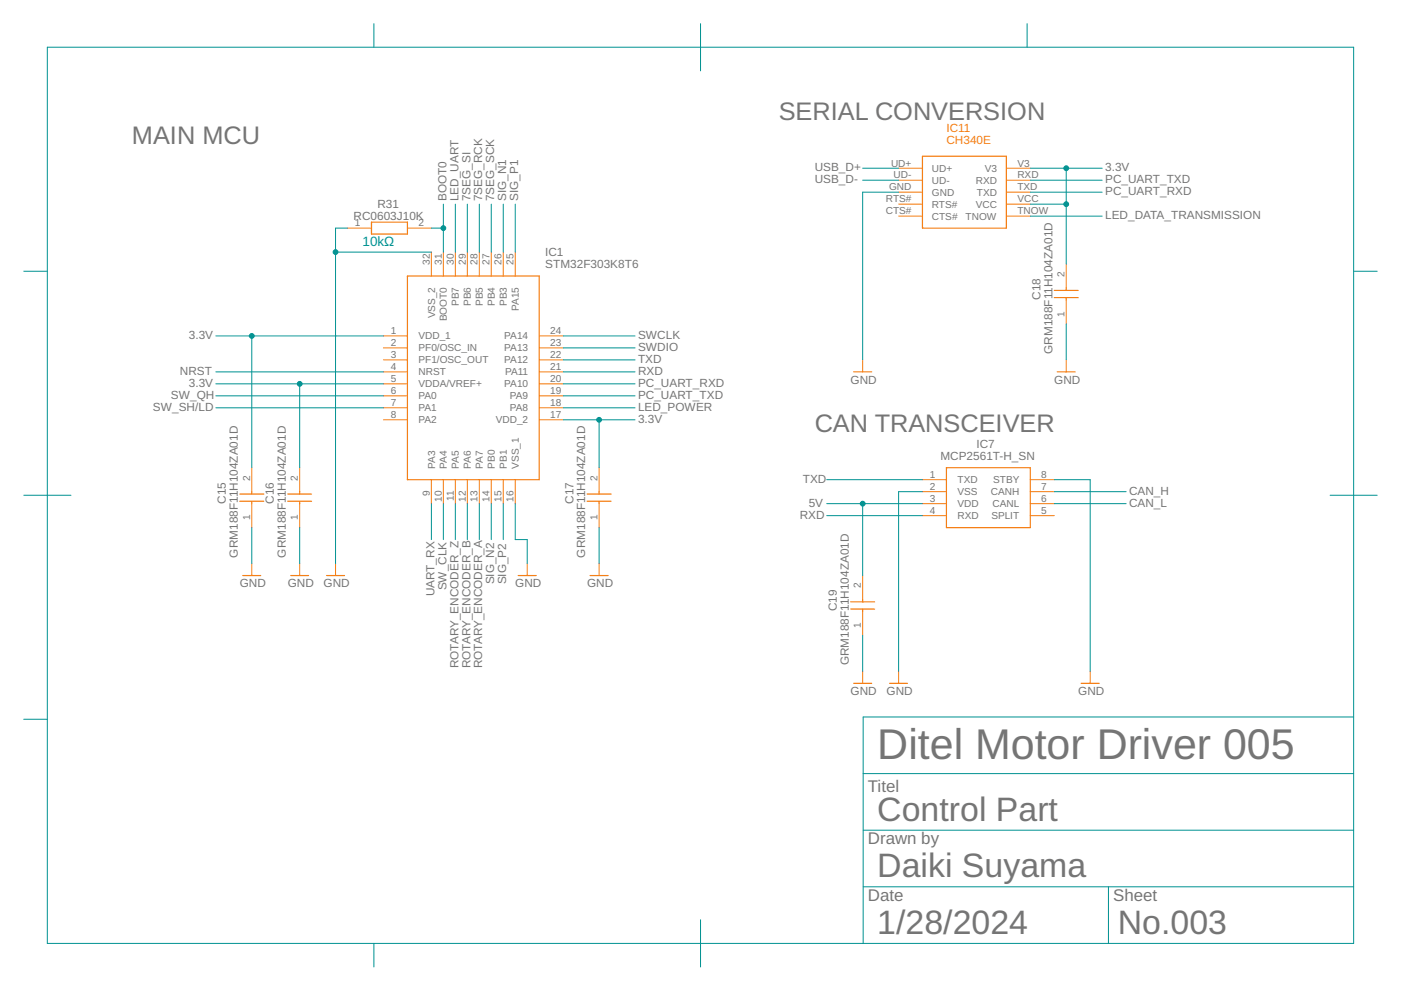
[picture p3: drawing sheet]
<svg xmlns="http://www.w3.org/2000/svg" width="297mm" height="210mm" viewBox="0 0 297 210" stroke-linecap="round" stroke-linejoin="round" font-family="sans-serif">
<g fill="none" stroke="#f57c10" stroke-width=".25">
<path d="M195.6 33.1h17.8v15.3h-17.8zM78.8 47.1h7.6v2.5h-7.6zM86.4 58.5h27.9v43.2h-27.9zM181 78.8h3.8M223.5 63.1h5.1M223.5 61.6h5.1M224.2 78.8h3.8M226.1 61.1v.5M226.1 63.1v.5M200.7 99.2h17.7v12.7h-17.7zM50.8 106.3h5.1M50.8 104.8h5.1"/>
<path d="M53.4 104.2v.6M53.4 106.3v.5M61 106.3h5.1M61 104.8h5.1M63.5 104.2v.6M63.5 106.3v.5M124.5 106.3h5.1M124.5 104.8h5.1M127 104.2v.6M127 106.3v.5M51.5 122h3.8M61.6 122h3.8"/>
<path d="M69.2 122h3.8M109.9 122h3.8M125.1 122h3.8M180.4 129.1h5M180.4 127.6h5M182.9 127.1v.5M182.9 129.1v.5M181 144.9h3.8M188.6 144.9h3.8M229.2 144.9h3.8"/>
</g>
<g fill="none" stroke="#f57c10" stroke-width=".21">
<path d="M190.5 35.7h5.1M190.5 38.2h5.1M213.4 35.7h5M213.4 38.2h5M73.7 48.4h5.1M86.4 48.4h5.1M91.5 53.4v5.1M94 53.4v5.1M96.5 53.4v5.1M99.1 53.4v5.1M101.6 53.4v5.1M104.2 53.4v5.1"/>
<path d="M106.7 53.4v5.1M109.2 53.4v5.1M190.5 40.7h5.1M190.5 43.3h5.1M190.5 45.8h5.1M213.4 40.7h5M213.4 43.3h5M213.4 45.8h5M226.1 56v5.1M81.3 71.2h5.1M81.3 73.8h5.1M81.3 76.3h5.1"/>
<path d="M81.3 78.8h5.1M114.3 71.2h5.1M114.3 73.8h5.1M114.3 76.3h5.1M114.3 78.8h5.1M182.9 76.3v2.5M226.1 63.6v5.1M226.1 76.3v2.5M53.4 99.2v5M63.5 99.2v5M81.3 81.4h5.1M81.3 83.9h5.1"/>
<path d="M81.3 86.5h5.1M81.3 89h5.1M114.3 81.4h5.1M114.3 83.9h5.1M114.3 86.5h5.1M114.3 89h5.1M127 99.2v5M53.4 106.8v5.1M53.4 119.5v2.5M63.5 106.8v5.1M63.5 119.5v2.5M71.1 119.5v2.5"/>
<path d="M91.5 101.7v5.1M94 101.7v5.1M96.5 101.7v5.1M99.1 101.7v5.1M101.6 101.7v5.1M104.2 101.7v5.1M106.7 101.7v5.1M109.2 101.7v5.1M111.8 119.5v2.5M127 106.8v5.1M127 119.5v2.5M195.6 101.7h5.1"/>
<path d="M195.6 104.2h5.1M195.6 106.8h5.1M195.6 109.3h5.1M218.4 101.7h5.1M218.4 104.2h5.1M218.4 106.8h5.1M218.4 109.3h5.1M182.9 122v5.1M182.9 129.6v5.1M182.9 142.3v2.6M190.5 142.3v2.6M231.1 142.3v2.6"/>
</g>
<g fill="none" stroke="#009292" stroke-width=".21">
<path d="M10 10h277v190h-277zM79.3 5v5M148.5 5v10M217.8 5v5M182.9 35.7h7.6M182.9 38.2h7.6M218.4 35.7h15.3M218.4 38.2h15.3M226.1 35.7v20.3M5 57.5h5M71.1 53.4h20.4M73.7 48.4h-2.6v71.1"/>
<path d="M91.5 48.4h2.5M94 43.3v10.1M96.5 43.3v10.1M99.1 43.3v10.1M101.6 43.3v10.1M104.2 43.3v10.1M106.7 43.3v10.1M109.2 43.3v10.1M190.5 40.7h-7.6v35.6M218.4 40.7h15.3M218.4 43.3h7.7M218.4 45.8h15.3"/>
<path d="M287 57.5h5M45.8 71.2h35.5M45.8 78.8h35.5M53.4 71.2v28M119.4 71.2h15.2M119.4 73.8h15.2M119.4 76.3h15.2M119.4 78.8h15.2M226.1 68.7v7.6M45.8 81.4h35.5M45.8 86.5h35.5M45.8 83.9h35.5"/>
<path d="M63.5 81.4v17.8M119.4 89h15.2M119.4 81.4h15.2M119.4 86.5h15.2M119.4 83.9h15.2M127 89v10.2M5 105h10M53.4 111.9v7.6M63.5 111.9v7.6M91.5 106.8v7.6M94 106.8v7.6M96.5 106.8v7.6"/>
<path d="M99.1 106.8v7.6M101.6 106.8v7.6M104.2 106.8v7.6M106.7 106.8v7.6M109.2 106.8v7.6h2.6v5.1M127 111.9v7.6M175.3 101.7h20.3M175.3 109.3h20.3M175.3 106.8h20.3M182.9 106.8v15.2M195.6 104.2h-5.1v38.1M223.5 104.2h15.3"/>
<path d="M223.5 101.7h7.6v40.6M223.5 106.8h15.3M282 105h10M182.9 134.7v7.6M5 152.5h5M287 152h-104v48M183 176h104M183 164h104M148.5 195v10M183 188h104M235 188v12M79.3 200v5"/>
</g>
<g fill="#009292" stroke="#009292" stroke-width=".21">
<circle cx="71.1" cy="53.4" r=".51"/>
<circle cx="53.4" cy="71.2" r=".51"/>
<circle cx="127" cy="89" r=".51"/>
<circle cx="63.5" cy="81.4" r=".51"/>
<circle cx="226.1" cy="35.7" r=".51"/>
<circle cx="226.1" cy="43.3" r=".51"/>
<circle cx="94" cy="48.4" r=".51"/>
<circle cx="182.9" cy="106.8" r=".51"/>
</g>
<text font-size="9.1" fill="#757575" x="186" y="161">Ditel Motor Driver 005</text>
<g font-size="7.2" fill="#757575">
<text x="186" y="174">Control Part</text>
<text x="186" y="186">Daiki Suyama</text>
<text x="186" y="198">1/28/2024</text>
<text x="237" y="198">No.003</text>
</g>
<g font-size="5.4" fill="#757575">
<text x="165.1" y="25.5">SERIAL CONVERSION</text>
<text x="28" y="30.6">MAIN MCU</text>
<text x="172.7" y="91.5">CAN TRANSCEIVER</text>
</g>
<g font-size="3.6" fill="#757575">
<text x="184" y="168">Titel</text>
<text x="184" y="179">Drawn by</text>
<text x="184" y="191">Date</text>
<text x="236" y="191">Sheet</text>
</g>
<text font-size="2.9" fill="#009292" x="76.9" y="52.2">10kΩ</text>
<g font-size="2.5" fill="#f57c10">
<text x="200.7" y="28">IC11</text>
<text x="200.7" y="30.6">CH340E</text>
</g>
<g font-size="2.5" fill="#757575">
<text x="172.7" y="38.8">USB_D-</text>
<text x="172.7" y="36.3">USB_D+</text>
<text x="234.3" y="36.3">3.3V</text>
<text x="234.3" y="38.8">PC_UART_TXD</text>
<text x="234.3" y="41.4">PC_UART_RXD</text>
<text x="75" y="46.7">RC0603J10K</text>
<text x="80" y="44.2">R31</text>
<text x="94.6" y="42.6" transform="rotate(-90 94.6 42.6)">BOOT0</text>
<text x="97.2" y="42.6" transform="rotate(-90 97.2 42.6)">LED_UART</text>
<text x="99.7" y="42.6" transform="rotate(-90 99.7 42.6)">7SEG_SI</text>
<text x="102.3" y="42.6" transform="rotate(-90 102.3 42.6)">7SEG_RCK</text>
<text x="104.8" y="42.6" transform="rotate(-90 104.8 42.6)">7SEG_SCK</text>
<text x="107.3" y="42.6" transform="rotate(-90 107.3 42.6)">SIG_N1</text>
<text x="109.9" y="42.6" transform="rotate(-90 109.9 42.6)">SIG_P1</text>
<text x="234.3" y="46.5">LED_DATA_TRANSMISSION</text>
<text x="115.6" y="56.9">STM32F303K8T6</text>
<text x="115.6" y="54.3">IC1</text>
<text x="220.6" y="63.6" transform="rotate(-90 220.6 63.6)">C18</text>
<text x="40" y="71.9">3.3V</text>
<text x="135.3" y="71.9">SWCLK</text>
<text x="135.3" y="74.4">SWDIO</text>
<text x="135.3" y="76.9">TXD</text>
<text x="223.1" y="75" transform="rotate(-90 223.1 75)">GRM188F11H104ZA01D</text>
<text x="38.1" y="79.5">NRST</text>
<text x="40" y="82">3.3V</text>
<text x="135.3" y="79.5">RXD</text>
<text x="135.3" y="82">PC_UART_RXD</text>
<text x="180.4" y="81.4">GND</text>
<text x="223.5" y="81.4">GND</text>
<text x="32.4" y="87.1">SW_SH/LD</text>
<text x="36.2" y="84.6">SW_QH</text>
<text x="135.3" y="89.6">3.3V</text>
<text x="135.3" y="87.1">LED_POWER</text>
<text x="135.3" y="84.6">PC_UART_TXD</text>
<text x="207" y="95">IC7</text>
<text x="199.4" y="97.5">MCP2561T-H_SN</text>
<text x="47.9" y="106.8" transform="rotate(-90 47.9 106.8)">C15</text>
<text x="58.1" y="106.8" transform="rotate(-90 58.1 106.8)">C16</text>
<text x="121.6" y="106.8" transform="rotate(-90 121.6 106.8)">C17</text>
<text x="170.2" y="102.3">TXD</text>
<text x="171.5" y="107.4">5V</text>
<text x="239.4" y="104.9">CAN_H</text>
<text x="239.4" y="107.4">CAN_L</text>
<text x="169.6" y="110">RXD</text>
<text x="50.5" y="118.2" transform="rotate(-90 50.5 118.2)">GRM188F11H104ZA01D</text>
<text x="60.6" y="118.2" transform="rotate(-90 60.6 118.2)">GRM188F11H104ZA01D</text>
<text x="124.1" y="118.2" transform="rotate(-90 124.1 118.2)">GRM188F11H104ZA01D</text>
<text x="50.8" y="124.6">GND</text>
<text x="61" y="124.6">GND</text>
<text x="68.6" y="124.6">GND</text>
<text x="94.6" y="125.2" transform="rotate(-90 94.6 125.2)">SW_CLK</text>
<text x="104.8" y="123.9" transform="rotate(-90 104.8 123.9)">SIG_N2</text>
<text x="107.3" y="123.9" transform="rotate(-90 107.3 123.9)">SIG_P2</text>
<text x="109.2" y="124.6">GND</text>
<text x="124.5" y="124.6">GND</text>
<text x="92.1" y="126.5" transform="rotate(-90 92.1 126.5)">UART_RX</text>
<text x="177.4" y="129.6" transform="rotate(-90 177.4 129.6)">C19</text>
<text x="97.2" y="141.7" transform="rotate(-90 97.2 141.7)">ROTARY_ENCODER_Z</text>
<text x="99.7" y="141.7" transform="rotate(-90 99.7 141.7)">ROTARY_ENCODER_B</text>
<text x="102.3" y="141.7" transform="rotate(-90 102.3 141.7)">ROTARY_ENCODER_A</text>
<text x="180" y="141.1" transform="rotate(-90 180 141.1)">GRM188F11H104ZA01D</text>
<text x="180.4" y="147.4">GND</text>
<text x="188" y="147.4">GND</text>
<text x="228.6" y="147.4">GND</text>
</g>
<g font-size="2.1" fill="#757575">
<text x="188.9" y="35.3">UD+</text>
<text x="215.7" y="35.3">V3</text>
<text x="188.5" y="40.4">GND</text>
<text x="189.4" y="37.8">UD-</text>
<text x="197.6" y="36.4">UD+</text>
<text x="197.6" y="39">UD-</text>
<text x="197.6" y="41.5">GND</text>
<text x="206.9" y="39">RXD</text>
<text x="207.1" y="41.5">TXD</text>
<text x="208.8" y="36.4">V3</text>
<text x="215.7" y="37.8">RXD</text>
<text x="215.7" y="40.4">TXD</text>
<text x="187.8" y="45.5">CTS#</text>
<text x="187.8" y="42.9">RTS#</text>
<text x="197.6" y="44">RTS#</text>
<text x="197.6" y="46.6">CTS#</text>
<text x="204.7" y="46.6">TNOW</text>
<text x="206.9" y="44">VCC</text>
<text x="215.7" y="42.9">VCC</text>
<text x="215.7" y="45.5">TNOW</text>
<text x="75.2" y="48">1</text>
<text x="88.7" y="48">2</text>
<text x="91.1" y="56.2" transform="rotate(-90 91.1 56.2)">32</text>
<text x="93.7" y="56.2" transform="rotate(-90 93.7 56.2)">31</text>
<text x="96.2" y="56.2" transform="rotate(-90 96.2 56.2)">30</text>
<text x="98.7" y="56.2" transform="rotate(-90 98.7 56.2)">29</text>
<text x="101.3" y="56.2" transform="rotate(-90 101.3 56.2)">28</text>
<text x="103.8" y="56.2" transform="rotate(-90 103.8 56.2)">27</text>
<text x="106.3" y="56.2" transform="rotate(-90 106.3 56.2)">26</text>
<text x="108.9" y="56.2" transform="rotate(-90 108.9 56.2)">25</text>
<text x="225.7" y="58.7" transform="rotate(-90 225.7 58.7)">2</text>
<text x="97.3" y="64.9" transform="rotate(-90 97.3 64.9)">PB7</text>
<text x="99.8" y="64.9" transform="rotate(-90 99.8 64.9)">PB6</text>
<text x="102.4" y="64.9" transform="rotate(-90 102.4 64.9)">PB5</text>
<text x="104.9" y="64.9" transform="rotate(-90 104.9 64.9)">PB4</text>
<text x="107.5" y="64.9" transform="rotate(-90 107.5 64.9)">PB3</text>
<text x="110" y="65.9" transform="rotate(-90 110 65.9)">PA15</text>
<text x="82.9" y="70.9">1</text>
<text x="88.7" y="72">VDD_1</text>
<text x="92.2" y="67.5" transform="rotate(-90 92.2 67.5)">VSS_2</text>
<text x="94.8" y="68.1" transform="rotate(-90 94.8 68.1)">BOOT0</text>
<text x="106.9" y="72">PA14</text>
<text x="116.7" y="70.9">24</text>
<text x="225.7" y="67.1" transform="rotate(-90 225.7 67.1)">1</text>
<text x="82.9" y="73.4">2</text>
<text x="82.9" y="75.9">3</text>
<text x="88.7" y="74.5">PF0/OSC_IN</text>
<text x="88.7" y="77.1">PF1/OSC_OUT</text>
<text x="106.9" y="74.5">PA13</text>
<text x="106.9" y="77.1">PA12</text>
<text x="116.7" y="73.4">23</text>
<text x="116.7" y="75.9">22</text>
<text x="82.9" y="78.5">4</text>
<text x="82.9" y="81">5</text>
<text x="82.9" y="83.6">6</text>
<text x="88.7" y="79.6">NRST</text>
<text x="88.7" y="82.1">VDDA/VREF+</text>
<text x="106.9" y="82.1">PA10</text>
<text x="107.1" y="79.6">PA11</text>
<text x="116.7" y="78.5">21</text>
<text x="116.7" y="81">20</text>
<text x="116.7" y="83.6">19</text>
<text x="82.9" y="86.1">7</text>
<text x="82.9" y="88.6">8</text>
<text x="88.7" y="84.7">PA0</text>
<text x="88.7" y="87.2">PA1</text>
<text x="88.7" y="89.8">PA2</text>
<text x="105.1" y="89.8">VDD_2</text>
<text x="108.1" y="84.7">PA9</text>
<text x="108.1" y="87.2">PA8</text>
<text x="116.7" y="86.1">18</text>
<text x="116.7" y="88.6">17</text>
<text x="53" y="101.9" transform="rotate(-90 53 101.9)">2</text>
<text x="63.2" y="101.9" transform="rotate(-90 63.2 101.9)">2</text>
<text x="92.2" y="99.4" transform="rotate(-90 92.2 99.4)">PA3</text>
<text x="94.8" y="99.4" transform="rotate(-90 94.8 99.4)">PA4</text>
<text x="97.3" y="99.4" transform="rotate(-90 97.3 99.4)">PA5</text>
<text x="99.8" y="99.4" transform="rotate(-90 99.8 99.4)">PA6</text>
<text x="102.4" y="99.4" transform="rotate(-90 102.4 99.4)">PA7</text>
<text x="104.9" y="99.4" transform="rotate(-90 104.9 99.4)">PB0</text>
<text x="107.5" y="99.4" transform="rotate(-90 107.5 99.4)">PB1</text>
<text x="110" y="99.4" transform="rotate(-90 110 99.4)">VSS_1</text>
<text x="126.7" y="101.9" transform="rotate(-90 126.7 101.9)">2</text>
<text x="197.1" y="101.3">1</text>
<text x="220.8" y="101.3">8</text>
<text x="91.1" y="105.2" transform="rotate(-90 91.1 105.2)">9</text>
<text x="93.7" y="106.4" transform="rotate(-90 93.7 106.4)">10</text>
<text x="96.2" y="106.3" transform="rotate(-90 96.2 106.3)">11</text>
<text x="98.7" y="106.4" transform="rotate(-90 98.7 106.4)">12</text>
<text x="101.3" y="106.4" transform="rotate(-90 101.3 106.4)">13</text>
<text x="103.8" y="106.4" transform="rotate(-90 103.8 106.4)">14</text>
<text x="106.3" y="106.4" transform="rotate(-90 106.3 106.4)">15</text>
<text x="108.9" y="106.4" transform="rotate(-90 108.9 106.4)">16</text>
<text x="197.1" y="103.9">2</text>
<text x="197.1" y="106.4">3</text>
<text x="203" y="102.5">TXD</text>
<text x="203" y="105">VSS</text>
<text x="203" y="107.5">VDD</text>
<text x="210.1" y="105">CANH</text>
<text x="210.4" y="107.5">CANL</text>
<text x="210.6" y="102.5">STBY</text>
<text x="220.8" y="103.9">7</text>
<text x="220.8" y="106.4">6</text>
<text x="53" y="110.3" transform="rotate(-90 53 110.3)">1</text>
<text x="63.2" y="110.3" transform="rotate(-90 63.2 110.3)">1</text>
<text x="126.7" y="110.3" transform="rotate(-90 126.7 110.3)">1</text>
<text x="197.1" y="109">4</text>
<text x="203" y="110.1">RXD</text>
<text x="210.2" y="110.1">SPLIT</text>
<text x="220.8" y="109">5</text>
<text x="182.5" y="124.8" transform="rotate(-90 182.5 124.8)">2</text>
<text x="182.5" y="133.2" transform="rotate(-90 182.5 133.2)">1</text>
</g>
</svg>
